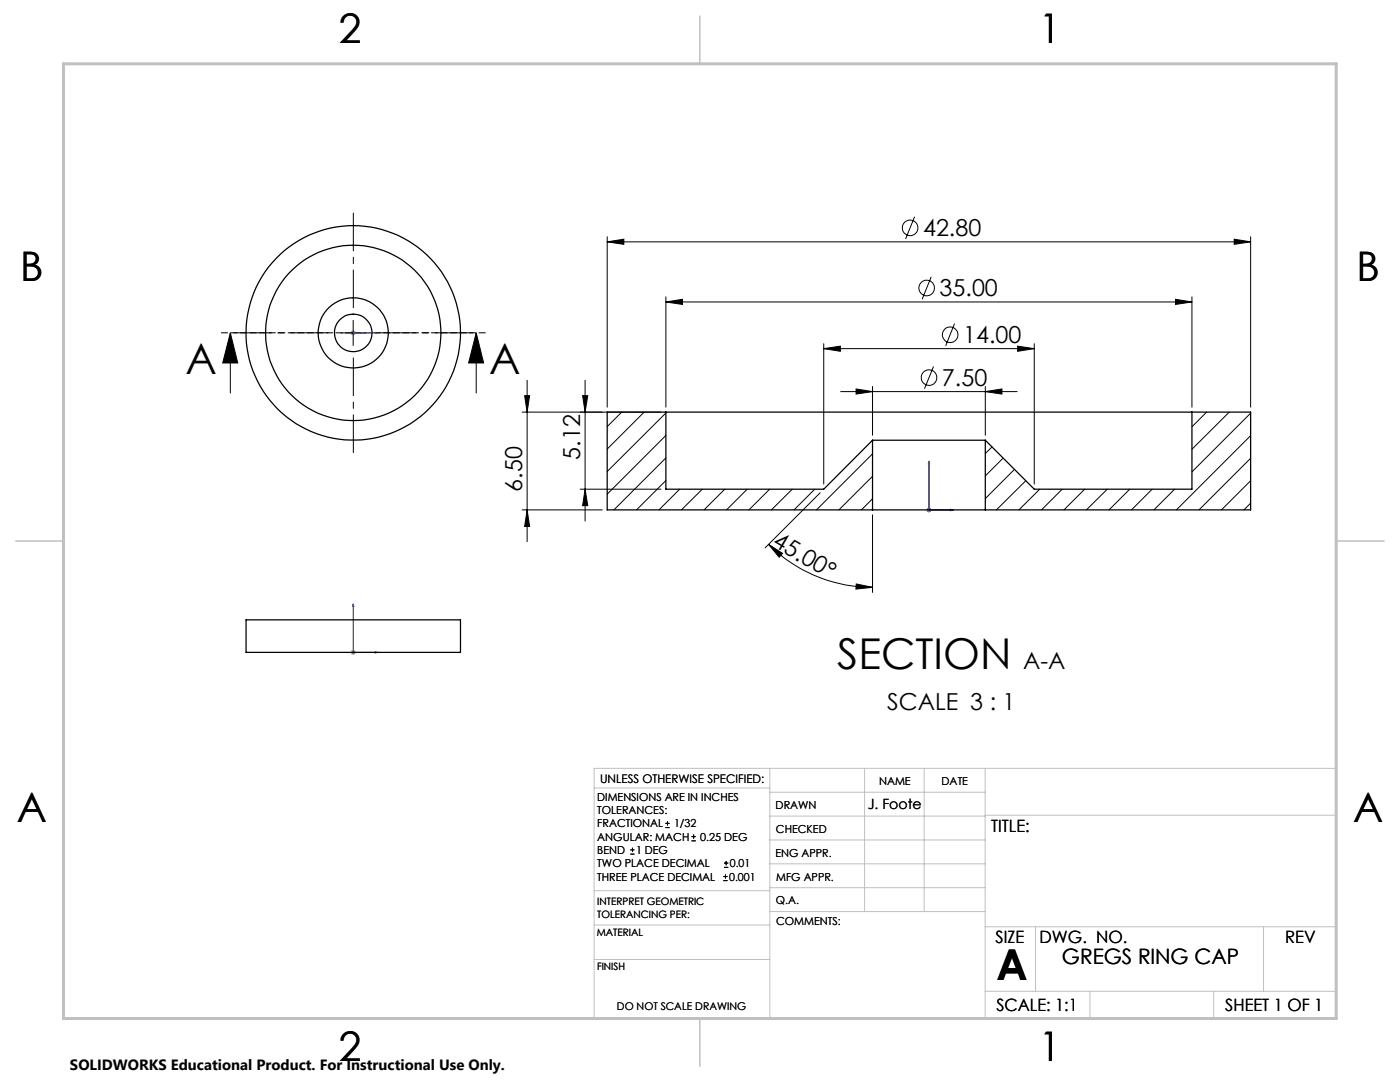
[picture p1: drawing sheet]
<svg xmlns="http://www.w3.org/2000/svg" width="279mm" height="216mm" viewBox="0 0 279 216" stroke-linecap="round" stroke-linejoin="round" font-family="sans-serif">
<g fill="none" stroke="#000" stroke-width=".2">
<path d="M121.2 48.3l3.3-.6v1.1zM121.2 47.2v34M121.2 48.3h128.4M132.9 59.2v22M182.5 43.3l-1.8 4.4M185.8 55.2l-1.8 4.5M234.6 59.7l3.3 .6-3.3 .4zM237.9 59.2v22M246.3 47.7l3.3 .6-3.3 .5zM249.6 47.2v34M46 66.4l1.4 6h-3zM46 66.4v12"/>
<path d="M68 66.4h5M70.5 63.9v5M95 66.4l1.5 6h-3zM95 66.4v12M104.7 79h1l-.5 3.2zM105.2 75.9v32.2M116.3 79h1l-.5 3.2zM116.8 75.9v28.1M132.9 60.3l3.3-.6v1zM132.9 60.3h105M164.4 69.6l3.3-.5v1zM164.4 68.6v28"/>
<path d="M164.4 69.6h42M167.8 78.1h35.2M170.9 77.6l3.2 .5-3.2 .5zM174.1 77.1v9.8M186.3 73.1l-1.8 4.5M190.5 64.6l-1.8 4.4M196.6 78.1l3.4-.5v1zM196.6 77.1v9.8M203.1 69.1l3.3 .5-3.3 .5zM206.4 68.6v28M104.2 82.2h27.7M115.8 97.6h16.1"/>
<path d="M116.8 97.6l.5 3.3h-1zM163.7 98.3l-11 11M104.2 101.7h16M105.2 101.7l.5 3.4h-1zM153.4 108.6l2.8 1.8-.7 .8zM153.4 108.6a29.3 29.3 0 0 0 20.7 8.6M170.9 116.5l3.2 .7-3.3 .3zM174.1 102.7v15.5M125.8 170.4h.8M125.8 169.6h.8M126.2 169.2v.8M132.8 165.1h.8"/>
<path d="M132.8 164.3h.8M133.2 163.9v.8M138 167.8h.9M138 166.9h.9M138.4 166.5v.9M144.4 175.7h.8M144.4 174.9h.8M144.5 173.1h.8M144.5 172.2h.8M144.8 174.5v.8M144.9 171.8v.8"/>
<circle cx="181.6" cy="45.5" r="1.55"/>
<circle cx="184.9" cy="57.5" r="1.55"/>
<circle cx="185.4" cy="75.3" r="1.55"/>
<circle cx="189.6" cy="66.8" r="1.56"/>
</g>
<path d="M70.4 66.4h.2zM70.5 66.4h.1M70.5 66.4h4.9M75.4 66.4h-.5h.5M185.4 92l.1 .5h-.2zM185.4 92v9.7h4.9M189.8 101.6l.5 .1-.5 .2zM70.5 120.5v9.7h4.9M70.5 120.5l.1 .5h-.2zM74.9 130.1l.5 .1-.5 .1z" fill="none" stroke="#00f" stroke-width=".2"/>
<path d="M70 66.4h1M70.1 66.1l.7 .7M70.5 65.9v1M70.8 66.1l-.7 .7M184.9 101.7h1M185 101.4l.7 .7M185.4 101.2v1M185.7 101.4l-.7 .7M70 130.2h1M70.1 129.8l.7 .7M70.5 129.7v1M70.8 129.8l-.7 .7" fill="none" stroke="#808080" stroke-width=".2"/>
<path d="M65.5 66.4h-18.9M70.5 61.4v-18.9M70.5 71.4v18.9M75.5 66.4h18.9" fill="none" stroke="#000" stroke-width=".2" stroke-dasharray="15.2 1.3 1.3 1.3" stroke-dashoffset="7.7"/>
<path d="M97.1 66.4h-53.1" fill="none" stroke="#000" stroke-width=".2" stroke-dasharray="1.3 .6" stroke-dashoffset="-.2"/>
<g fill="none" stroke="#c0c0c0" stroke-width=".2">
<path d="M118.6 157.2h35M153.6 153.3v49.9M153.6 158.1h43M172.5 153.3v28.6M184.4 153.3v28.6M196.6 153.3v49.9M118.6 177.7h35M153.6 162.8h43M153.6 177.1h43M153.6 167.6h43M153.6 172.4h43M196.6 162.7h70.1"/>
<path d="M118.6 191.5h35M118.6 184.6h35M153.6 181.9h43M196.6 184.9h70.1M196.6 197.8h70.1M206.7 184.9v12.9M217.5 197.8v5.4M242.2 197.8v5.4M252.2 184.9v12.9M26.7 203.2h240v-49.9h-148.1v49.9"/>
</g>
<path d="M139.7 3.2v9.5M3.1 107.9h9.6M266.7 107.9h9.5M139.7 203.2v9.6" fill="none" stroke="#c0c0c0" stroke-width=".3"/>
<path d="M12.7 12.7h254v190.5h-254z" fill="none" stroke="#c0c0c0" stroke-width=".6"/>
<path d="M95 66.4l1.5 6h-3zM46 66.4l1.4 6h-3z" fill="#000"/>
<g fill="#00f">
<path d="M74.9 130.1l.5 .1-.5 .1zM70.5 120.5l.1 .5h-.2zM74.9 66.4h.5zM70.4 66.4h.2z"/>
<path d="M189.8 101.6l.5 .1-.5 .2zM185.4 92l.1 .5h-.2zM189.8 101.6l.5 .1-.5 .2zM185.4 92l.1 .5h-.2z"/>
</g>
<g fill="#000">
<path d="M121.2 48.3l3.3-.6v1.1zM246.3 47.7l3.3 .6-3.3 .5zM132.9 60.3l3.3-.6v1zM234.6 59.7l3.3 .6-3.3 .4zM164.4 69.6l3.3-.5v1zM203.1 69.1l3.3 .5-3.3 .5zM170.9 77.6l3.2 .5-3.2 .5zM196.6 78.1l3.4-.5v1z"/>
<path d="M104.7 79h1l-.5 3.2zM105.2 101.7l.5 3.4h-1z"/>
<path d="M116.8 97.6l.5 3.3h-1zM116.3 79h1l-.5 3.2z"/>
<path d="M153.4 108.6l2.8 1.8-.7 .8zM170.9 116.5l3.2 .7-3.3 .3z"/>
</g>
<g fill="none" stroke="#000" stroke-width=".25">
<path d="M132.9 82.2h105M132.9 82.2h-11.7v19.5h52.9M132.9 82.2v15.4h31.5l9.7-9.8M174.1 87.8h22.5M174.1 87.8v13.9M196.6 87.8v13.9M237.9 82.2h11.7v19.5h-53M237.9 82.2v15.4h-31.5l-9.8-9.8M174.1 101.7h22.5M49.1 123.7h42.8v6.5h-42.8z"/>
<circle cx="70.5" cy="66.4" r="7"/>
<circle cx="70.5" cy="66.4" r="17.5"/>
<circle cx="70.5" cy="66.4" r="3.8"/>
<circle cx="70.5" cy="66.4" r="21.4"/>
</g>
<g fill="none" stroke="#000" stroke-width=".2">
<path d="M124.1 82.2l-2.9 2.9M128.6 82.2l-7.4 7.4M132.9 82.4l-11.7 11.7M132.9 86.9l-11.7 11.7M132.9 91.4l-10.4 10.3M132.9 95.9l-5.9 5.8M135.6 97.6l-4.1 4.1M140.2 97.6l-4.2 4.1M144.6 97.6l-4.1 4.1M149.1 97.6l-4.1 4.1M153.6 97.6l-4.1 4.1M158.1 97.6l-4.1 4.1"/>
<path d="M162.6 97.6l-4.1 4.1M174.1 90.6l-11.2 11.1M174.1 95l-6.7 6.7M174.1 99.5l-2.2 2.2M198 89.2l-1.4 1.3M200.2 91.4l-3.6 3.6M202.5 93.7l-5.9 5.8M204.7 95.9l-5.8 5.8M207.5 97.6l-4.2 4.1M212 97.6l-4.1 4.1M216.5 97.6l-4.2 4.1M221 97.6l-4.2 4.1"/>
<path d="M225.5 97.6l-4.2 4.1M229.9 97.6l-4.1 4.1M234.4 97.6l-4.1 4.1M240.8 82.2l-2.9 3M245.3 82.2l-7.4 7.4M249.6 82.4l-11.7 11.8M249.6 86.9l-14.8 14.8M249.6 91.4l-10.3 10.3M249.6 95.9l-5.8 5.8M249.6 100.4l-1.4 1.3"/>
</g>
<g font-size="8.5">
<text x="37" y="74.6">A</text>
<text x="97.6" y="74.6">A</text>
<text x="167.1" y="133.5">SECTION</text>
<text x="198.9" y="195.5">A</text>
</g>
<g font-size="8.1">
<text x="67.6" y="8.5">2</text>
<text x="207.3" y="8.5">1</text>
<text x="4" y="56.2">B</text>
<text x="270.7" y="56.2">B</text>
<text x="3.3" y="164.1">A</text>
<text x="270" y="164.1">A</text>
<text x="67.6" y="211.7">2</text>
<text x="207.3" y="211.7">1</text>
</g>
<g font-size="4.7">
<text x="184.2" y="47.2">42.80</text>
<text x="187.5" y="59.2">35.00</text>
<text x="192.2" y="68.5">14.00</text>
<text x="188" y="77">7.50</text>
<text x="115.8" y="91.7" transform="rotate(-90 115.8 91.7)">5.12</text>
<text x="104.2" y="98.1" transform="rotate(-90 104.2 98.1)">6.50</text>
<text x="154" y="108.8" transform="rotate(30 154 108.8)">45.00°</text>
<text x="204.2" y="133.5">A-A</text>
<text x="177.1" y="141.7">SCALE 3 : 1</text>
</g>
<text font-size="4.2" x="211.9" y="192.4">GREGS RING CAP</text>
<g font-size="3.4">
<text x="197.8" y="166">TITLE:</text>
<text x="198.7" y="188.1">SIZE</text>
<text x="207.5" y="188.1">DWG. NO.</text>
<text x="256.5" y="188.2">REV</text>
<text x="198.8" y="201.7">SCALE: 1:1</text>
<text x="244.5" y="201.7">SHEET 1 OF 1</text>
</g>
<text font-size="3" x="14" y="213.5">SOLIDWORKS Educational Product. For Instructional Use Only.</text>
<text font-size="2.8" x="173.2" y="161.5">J. Foote</text>
<text font-size="2.4" x="119.8" y="156.2">UNLESS OTHERWISE SPECIFIED:</text>
<g font-size="2.2">
<text x="119.2" y="159.8">DIMENSIONS ARE IN INCHES</text>
<text x="154.8" y="161.4">DRAWN</text>
<text x="175.4" y="156.6">NAME</text>
<text x="187.9" y="156.7">DATE</text>
<text x="119.2" y="162.4">TOLERANCES:</text>
<text x="119.2" y="165.1">FRACTIONAL</text>
<text x="119.2" y="167.8">ANGULAR: MACH</text>
<text x="134.5" y="165.1">1/32</text>
<text x="139.8" y="167.8">0.25 DEG</text>
<text x="154.9" y="166.3">CHECKED</text>
<text x="119.2" y="170.4">BEND</text>
<text x="119.2" y="173.1">TWO PLACE DECIMAL</text>
<text x="126.9" y="170.4">1 DEG</text>
<text x="145.7" y="173.1">0.01</text>
<text x="154.8" y="170.9">ENG APPR.</text>
<text x="119.2" y="175.7">THREE PLACE DECIMAL</text>
<text x="145.5" y="175.7">0.001</text>
<text x="154.9" y="175.7">MFG APPR.</text>
<text x="154.9" y="180.4">Q.A.</text>
<text x="154.9" y="184.6">COMMENTS:</text>
</g>
<text font-size="2.1" x="123.1" y="201.6">DO NOT SCALE DRAWING</text>
<g font-size="2">
<text x="119.2" y="180.6">INTERPRET GEOMETRIC</text>
<text x="119.2" y="183.1">TOLERANCING PER:</text>
<text x="119.1" y="186.7">MATERIAL</text>
<text x="119.1" y="193.5">FINISH</text>
</g>
</svg>
